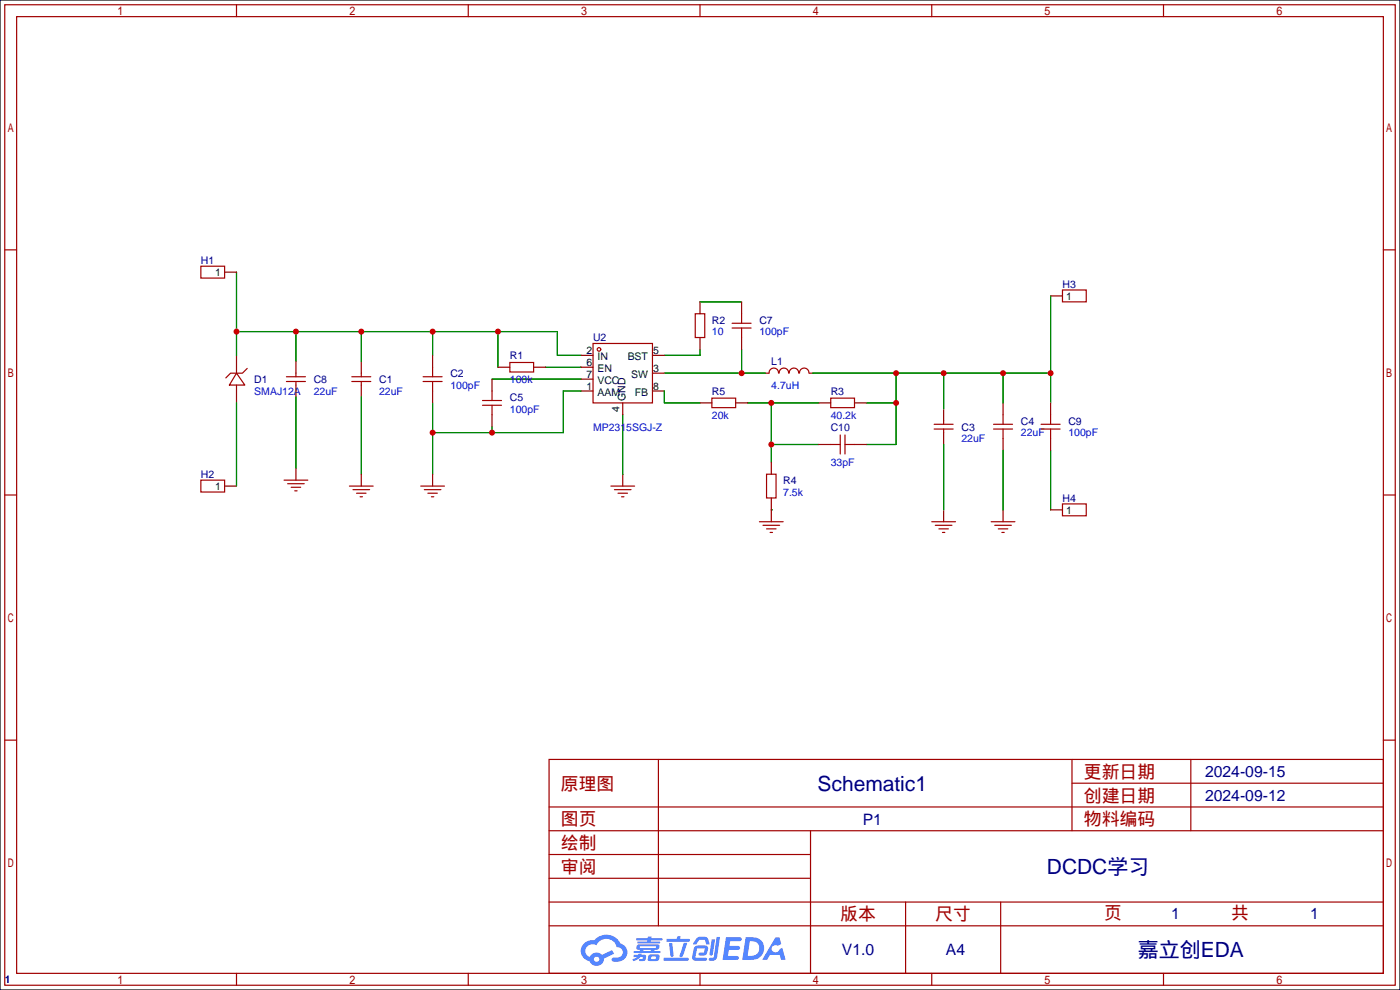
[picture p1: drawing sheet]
<svg xmlns="http://www.w3.org/2000/svg" width="299mm" height="212mm" viewBox="0 0 299 212" stroke-linecap="round" stroke-linejoin="round" font-family="sans-serif">
<path d="M0 0h299.2v211.6h-299.2z" fill="#fff" stroke="#000" stroke-width=".25"/>
<g fill="none" stroke="#a10000" stroke-width=".25">
<path d="M1 1h297.2v209.6h-297.2zM3.6 3.6h292.1v204.4h-292.1zM50.5 1v2.6M100.1 1v2.6M149.6 1v2.6M199.1 1v2.6M248.7 1v2.6M1 53.4h2.6M295.7 53.4h2.5M1 105.8h2.6M295.7 105.8h2.5M1 158.2h2.6"/>
<path d="M295.7 158.2h2.5M117.3 162.3h178.4v45.7h-178.4zM117.3 177.5h178.4M117.3 172.5h178.4M140.7 162.3v35.6M173.2 177.5v30.5M229.1 162.3v15.2M229.1 167.4h66.6M254.5 162.3v15.2M117.3 182.6h55.9M117.3 197.9h178.4M117.3 192.8h178.4"/>
<path d="M117.3 187.7h55.9M193.5 192.8v15.2M213.9 192.8v15.2M50.5 208v2.6M100.1 208v2.6M149.6 208v2.6M199.1 208v2.6M248.7 208v2.6"/>
</g>
<g fill="#5487ff">
<path d="M155.2 200.3h2.6a.48 .48 0 0 1 .7 .4 .48 .48 0 0 1-.6 .4h-1.8l-.2 1.1h1.9a.43 .43 0 0 1 .4 .4 .43 .43 0 0 1-.5 .4h-1.9l-.2 1.3h1.7a.45 .45 0 0 1 .5 .2 .45 .45 0 0 1-.1 .6h-3.3z"/>
<path d="M165.7 200.3h.9l.4 1.5-.8 .3a.84 .84 0 0 0-1.2 .3 .84 .84 0 0 0 .4 1.1 .84 .84 0 0 0 1.1-.4l.1-.2 .6-.3 .7 2.5h-1l-.2-1h-2.1l-.6 1h-1.1z"/>
<path d="M152.1 200.8h.7l-.5 3.1a.36 .36 0 0 1-.3 .3 .36 .36 0 0 1-.4-.3z"/>
<path d="M153.2 200.2h.7l-.6 4.3a1.13 1.13 0 0 1-1.8 .6l.2-.4h.7l.2-.2z"/>
<path d="M148.9 200.6l.6-.4h1a.77 .77 0 0 1 .9 .5l.3 1-.2 .2h-.5l-.3-.9-.2-.2-1 .1-.7 1-.6-.1-.1-.2z"/>
<path d="M148.4 202.4l.6-.3h1.7a.81 .81 0 0 1 .7 .5 .81 .81 0 0 1-.2 .8 .81 .81 0 0 1-.9 .8h-.7a.32 .32 0 0 1-.3-.3 .32 .32 0 0 1 .4-.3h.7l.2-.9-1.6 .1-.4 1.8 2.2 .1a.32 .32 0 0 1 .3 .4 .32 .32 0 0 1-.4 .2h-2.2l-.5-.3-.1-.5z"/>
<path d="M141.9 204.7h5a.33 .33 0 0 1 .3 .3 .33 .33 0 0 1-.3 .3h-4.9l-.2-.1z"/>
<path d="M146.1 201.5h.8l-.7 2a.98 .98 0 0 1-.7 1.1l-.3-.3z"/>
<path d="M143 201.6h.7l.3 2.5a.34 .34 0 0 1-.3 .4 .34 .34 0 0 1-.4-.3z"/>
<path d="M142.5 200.7h2.1l.3-.6h.6l-.1 .6h1.7a.32 .32 0 0 1 .4 .3 .32 .32 0 0 1-.4 .3h-4.5l-.2-.2z"/>
<path d="M135.5 204.1h.9l.1-.3h.6v.3h.8a.82 .82 0 0 1-.5 1.3h-.8v-.4l.7-.1 .1-.3a.68 .68 0 0 0-1 .4l-1.1 .4-.1-.4 .9-.5h-.7z"/>
<path d="M136 200.5h2.4l.1-.3h.7v.3h2.2l.2 .3-.2 .2h-2.3v.2h1.8l.2 .3-.2 .1h-4.5l-.1-.4h2l.1-.2h-2.3l-.1-.2z"/>
<path d="M159.4 200.3l-.8 4.9h1.7a2.5 2.5 0 0 0 3-2.5 2.5 2.5 0 0 0-3.1-2.4zM160.3 201.1a1.61 1.61 0 0 1 2 1.5 1.61 1.61 0 0 1-1.8 1.7h-.7z"/>
<path d="M136.2 202a.55 .55 0 0 0-.2 .8 .55 .55 0 0 0 .7 .2l.1 .3h-1.3v.3l5.4 .1 .3-.2-.2-.2h-1.2l.2-.3a.7 .7 0 0 0 .8-.3 .7 .7 0 0 0 0-.8l-4.2-.1zM136.8 202.3l3.3-.1 .1 .1-.2 .3h-3.2zM137.5 203h1.7l-.2 .3h-1.4z"/>
<path d="M138.6 204.2a1.05 1.05 0 0 0 0 1.2 2.91 2.91 0 0 0 2.2-.2 .98 .98 0 0 0 0-1.2h-1.6zM139.2 204.5l.9-.1 .1 .4-.2 .2-.8-.1z"/>
<path d="M124.9 201.6a2.23 2.23 0 0 0-.7 2.3 2.23 2.23 0 0 0 1.8 1.6 1.58 1.58 0 0 0 1.8 .9 1.58 1.58 0 0 0 1.3-1.5l2.2-1.1-.5-.7-2.1 1a1.65 1.65 0 0 0-2.7 .4 1.45 1.45 0 0 1-.8-1.9 1.45 1.45 0 0 1 2-.7l.3 .1a2.3 2.3 0 0 1 2.3-1.3 2.3 2.3 0 0 1 2 1.7 1.12 1.12 0 0 1 1.3 1 1.12 1.12 0 0 1-1.1 1.2h-.7a.45 .45 0 0 0-.6 .4 .45 .45 0 0 0 .5 .5 2.21 2.21 0 0 0 2.2-.5 2.21 2.21 0 0 0 .5-2.3 2.13 2.13 0 0 0-1.3-1.1 3.3 3.3 0 0 0-5.6-.7l-1.1 .1zM127 205a.57 .57 0 0 1 1.1 0 .57 .57 0 0 1-1.1 0z"/>
</g>
<g fill="none" stroke="#870000" stroke-width=".25">
<path d="M48 58.2h2.5M50.5 75.9v3.9M63.2 77.2v2.6M77.2 77.2v2.6M92.5 75.9v2.6M106.4 78.5h2.6M114 78.5h2.6M124.2 75.9h2.5M124.2 78.5h2.5M139.4 79.8h2.6M139.4 75.9h2.6M149.6 64.5v2.6"/>
<path d="M149.6 72.1v2.6M158.5 64.5v2.6M158.5 72.1v2.6M163.6 79.8h.7M173 79.8h.7M224.5 63.2h2.6M50.5 82.3v3.8M63.2 82.3v2.5M77.2 82.3v2.5M92.5 83.6v2.5M105.2 81v2.6M105.2 88.6v2.6"/>
<path d="M124.2 83.6h2.5M124.2 81h2.5M133.1 86.1v2.5M139.4 83.6h2.6M149.6 86.1h2.5M157.2 86.1h2.6M164.8 98.8v2.5M175 95h2.5M175 86.1h2.5M182.6 95h2.6M182.6 86.1h2.6M201.7 87.4v2.5"/>
<path d="M201.7 92.5v2.5M214.4 86.1v2.5M214.4 93.7v2.6M224.5 86.1v2.5M224.5 93.7v2.6M48 103.9h2.5M63.2 100.1v2.5M77.2 101.3v2.6M92.5 101.3v2.6M133.1 101.3v2.6M164.8 106.4v5.1M201.7 109v2.5"/>
<path d="M214.4 109v2.5M224.5 109h2.6"/>
</g>
<g fill="none" stroke="#a10000" stroke-width=".25">
<path d="M42.9 56.9h5.1v2.5h-5.1zM50.5 79.8l1.8 2.5h-3.3zM52.8 78.7l-1 1.1h-2.5l-1 1M63.2 79.8v.7M77.2 79.8v.7M92.5 78.5v2M109 77.5h5v2h-5zM126.7 73.4h12.7v12.7h-12.7zM148.6 67.1h2v5h-2zM156.5 69.1h4M156.5 70.1h4M158.5 67.1v2"/>
<path d="M158.5 70.1v2M164.4 79.7a1.01 1.01 0 0 1 1-1 1.01 1.01 0 0 1 1 1M166.5 79.7a1.01 1.01 0 0 1 1-1 1.01 1.01 0 0 1 1 1M168.7 79.7a1.01 1.01 0 0 1 1-1 1.01 1.01 0 0 1 1 1M170.9 79.7a1.01 1.01 0 0 1 1-1 1.01 1.01 0 0 1 1 1M227.1 62h5.1v2.5h-5.1zM61.2 81.5h4.1M61.2 80.5h4.1M63.2 81.5v.8M75.2 81.5h4M75.2 80.5h4M77.2 81.5v.8"/>
<path d="M90.4 81.5h4.1M90.4 80.5h4.1M92.5 81.5v2.1M103.1 86.6h4.1M103.1 85.6h4.1M105.2 83.6v2M105.2 86.6v2M152.1 85.1h5.1v2h-5.1zM177.5 85.1h5.1v2h-5.1zM177.5 95h2.1M179.6 93v4M180.6 95h2"/>
<path d="M180.6 93v4M199.6 91.7h4.1M199.6 90.7h4.1M201.7 89.9v.8M201.7 91.7v.8M212.3 91.7h4.1M212.3 90.7h4.1M214.4 88.6v2.1M214.4 91.7v2M222.5 91.7h4.1M222.5 90.7h4.1M224.5 88.6v2.1"/>
<path d="M224.5 91.7v2M42.9 102.6h5.1v2.6h-5.1zM60.7 102.6h5.1M61.5 103.4h3.5M62.2 104.1h2.1M63 104.9h.5M74.7 103.9h5.1M75.4 104.6h3.6M76.2 105.4h2M77 106.2h.5M89.9 103.9h5.1M90.7 104.6h3.5"/>
<path d="M91.4 105.4h2.1M92.2 106.2h.5M130.6 103.9h5M131.3 104.6h3.6M132.1 105.4h2M132.8 106.2h.5M162.3 111.5h5.1M163.1 112.3h3.5M163.8 101.3h2.1v5.1h-2.1zM163.8 113h2.1M164.6 113.8h.5M199.1 111.5h5.1"/>
<path d="M199.9 112.3h3.6M200.7 113h2M201.4 113.8h.5M211.8 111.5h5.1M212.6 112.3h3.6M213.4 113h2M214.1 113.8h.5M227.1 107.7h5.1v2.5h-5.1z"/>
<circle cx="128" cy="74.7" r=".38"/>
</g>
<g fill="none" stroke="#008700" stroke-width=".25">
<path d="M50.5 58.2v17.7M50.5 70.9h68.6v5h5.1M63.2 70.9v6.3M77.2 70.9v6.3M92.5 70.9v5M106.4 70.9v7.6M116.6 78.5h7.6M142 79.8h21.6M149.6 74.7v1.2h-7.6M149.6 64.5h8.9M158.5 74.7v5.1M173.7 79.8h50.8"/>
<path d="M191.5 79.8v15.2h-6.3M201.7 79.8v7.6M214.4 79.8v6.3M224.5 63.2v22.9M50.5 86.1v17.8M63.2 84.8v15.3M77.2 84.8v16.5M92.5 86.1v15.2M105.2 81h19M105.2 91.2v1.3M124.2 83.6h-3.8v8.9h-27.9M133.1 88.6v12.7"/>
<path d="M142 83.6v2.5h7.6M159.8 86.1h15.2M164.8 95h10.2M164.8 86.1v12.7M185.2 86.1h6.3M201.7 95v14M214.4 96.3v12.7M224.5 96.3v12.7M164.8 109h.1"/>
</g>
<g fill="#c00">
<circle cx="50.5" cy="70.9" r=".63"/>
<circle cx="63.2" cy="70.9" r=".63"/>
<circle cx="77.2" cy="70.9" r=".63"/>
<circle cx="92.5" cy="70.9" r=".63"/>
<circle cx="106.4" cy="70.9" r=".63"/>
<circle cx="158.5" cy="79.8" r=".63"/>
<circle cx="201.7" cy="79.8" r=".63"/>
<circle cx="214.4" cy="79.8" r=".63"/>
<circle cx="224.5" cy="79.8" r=".63"/>
<circle cx="191.5" cy="79.8" r=".63"/>
<circle cx="191.5" cy="86.1" r=".63"/>
<circle cx="164.8" cy="86.1" r=".63"/>
<circle cx="164.8" cy="95" r=".63"/>
<circle cx="92.5" cy="92.5" r=".63"/>
<circle cx="105.2" cy="92.5" r=".63"/>
</g>
<g font-size="4.5" fill="#000080">
<text x="174.7" y="169">Schematic1</text>
<text x="223.7" y="186.8">DCDC学习</text>
<text x="243.2" y="204.6">嘉立创EDA</text>
</g>
<g font-size="3.8" fill="#a00000">
<text x="231.6" y="166.2">更新日期</text>
<text x="119.9" y="168.8">原理图</text>
<text x="231.6" y="171.3">创建日期</text>
<text x="119.9" y="176.4">图页</text>
<text x="231.6" y="176.4">物料编码</text>
<text x="119.9" y="181.5">绘制</text>
<text x="119.9" y="186.6">审阅</text>
<text x="179.6" y="196.7">版本</text>
<text x="199.9" y="196.7">尺寸</text>
<text x="236" y="196.5">页</text>
<text x="263.1" y="196.5">共</text>
</g>
<g font-size="3.4" fill="#000080">
<text x="257.6" y="166.1">2024-09-15</text>
<text x="257.6" y="171.2">2024-09-12</text>
<text x="184.4" y="176.2">P1</text>
<text x="250.3" y="196.3">1</text>
<text x="280" y="196.3">1</text>
<text x="179.9" y="204.2">V1.0</text>
<text x="202.2" y="204.2">A4</text>
</g>
<g font-size="2.2" fill="#000080">
<text x="42.9" y="56.4">H1</text>
<text x="227.1" y="61.5">H3</text>
<text x="152.1" y="69.1">R2</text>
<text x="162.3" y="69.1">C7</text>
<text x="109" y="76.8">R1</text>
<text x="126.7" y="73">U2</text>
<text x="54.4" y="81.8">D1</text>
<text x="67.1" y="81.8">C8</text>
<text x="81" y="81.8">C1</text>
<text x="96.3" y="80.6">C2</text>
<text x="164.8" y="78">L1</text>
<text x="109" y="85.7">C5</text>
<text x="152.1" y="84.4">R5</text>
<text x="177.5" y="84.4">R3</text>
<text x="177.5" y="92">C10</text>
<text x="205.5" y="92">C3</text>
<text x="218.2" y="90.7">C4</text>
<text x="228.3" y="90.7">C9</text>
<text x="42.9" y="102.2">H2</text>
<text x="167.4" y="103.4">R4</text>
<text x="227.1" y="107.2">H4</text>
<text x="1" y="210.1">1</text>
</g>
<g font-size="2.2">
<text x="46" y="59">1</text>
<text x="227.8" y="64.1">1</text>
<text x="125.4" y="75.7">2</text>
<text x="127.7" y="77">IN</text>
<text x="134.1" y="77">BST</text>
<text x="139.6" y="75.7">5</text>
<text x="125.4" y="83.4">1</text>
<text x="125.4" y="78.3">6</text>
<text x="125.4" y="80.8">7</text>
<text x="127.7" y="79.5">EN</text>
<text x="127.7" y="82.1">VCC</text>
<text x="134.9" y="80.8">SW</text>
<text x="139.6" y="79.5">3</text>
<text x="139.6" y="83.4">8</text>
<text x="127.7" y="84.6">AAM</text>
<text x="132.4" y="88" transform="rotate(-90 132.4 88)">4</text>
<text x="133.7" y="85.7" transform="rotate(-90 133.7 85.7)">GND</text>
<text x="135.6" y="84.6">FB</text>
<text x="46" y="104.7">1</text>
<text x="227.8" y="109.8">1</text>
</g>
<g font-size="2.2" fill="#00f">
<text x="152.1" y="71.7">10</text>
<text x="162.3" y="71.7">100pF</text>
<text x="96.3" y="83.1">100pF</text>
<text x="109" y="81.8">100k</text>
<text x="164.8" y="83.1">4.7uH</text>
<text x="54.4" y="84.4">SMAJ12A</text>
<text x="67.1" y="84.4">22uF</text>
<text x="81" y="84.4">22uF</text>
<text x="109" y="88.2">100pF</text>
<text x="152.1" y="89.5">20k</text>
<text x="177.5" y="89.5">40.2k</text>
<text x="126.7" y="92">MP2315SGJ-Z</text>
<text x="205.5" y="94.5">22uF</text>
<text x="218.2" y="93.3">22uF</text>
<text x="228.3" y="93.3">100pF</text>
<text x="177.5" y="99.6">33pF</text>
<text x="167.4" y="106">7.5k</text>
</g>
</svg>
